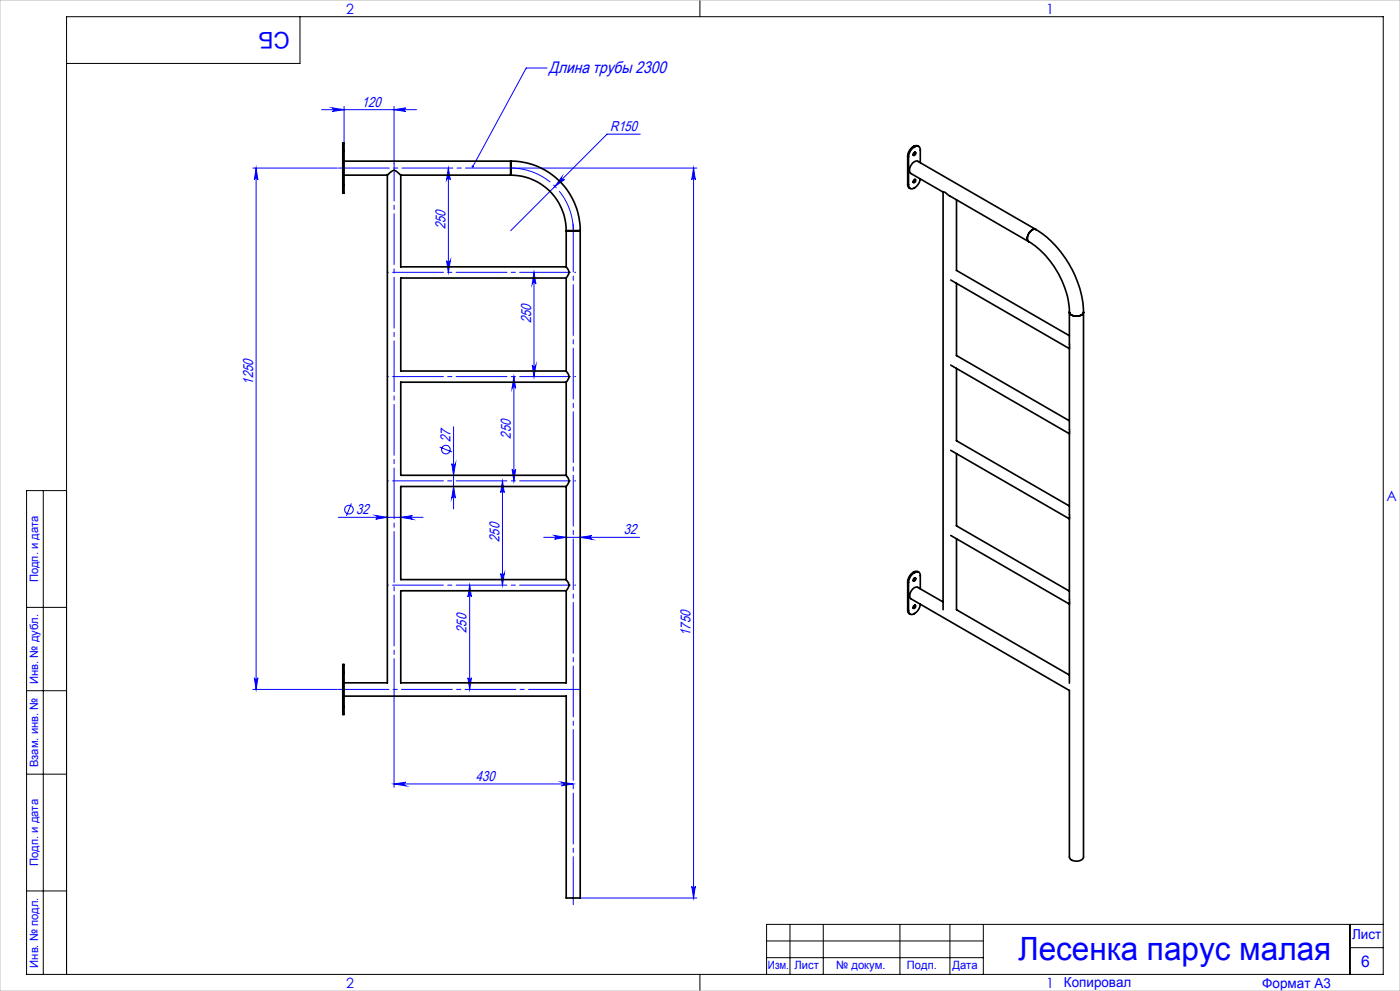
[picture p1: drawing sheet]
<svg xmlns="http://www.w3.org/2000/svg" width="420mm" height="297mm" viewBox="0 0 420 297" stroke-linecap="round" stroke-linejoin="round" font-family="sans-serif">
<g fill="none" stroke="#00f" stroke-width=".3">
<path d="M96.5 32.9h28.5M99.7 32.3l3.5 .6-3.5 .5a.53 .53 0 0 0 .5-.5 .53 .53 0 0 0-.5-.6zM103.2 31.9v11M118.2 32.9l3.5-.6a.53 .53 0 0 0-.5 .6 .53 .53 0 0 0 .5 .5zM118.2 31.9v17.1M164.1 20.4h-6.2l-16 29.5M75.8 50.4h25.4M76.8 50.4v156.2M76.8 50.4l.6 3.5a.53 .53 0 0 0-.6-.5 .53 .53 0 0 0-.5 .5zM134.5 50.4v31.2M134.5 50.4l.6 3.5a.55 .55 0 0 0-.6-.5 .55 .55 0 0 0-.5 .5zM155.2 50.4h53.9"/>
<path d="M168.6 53a.55 .55 0 0 0 0 .8 .55 .55 0 0 0 .7 0l-2.8 2.1zM192.1 40.2h-10l-28.9 28.9M208.1 50.4v218.7M208.1 50.4l.5 3.5a.53 .53 0 0 0-.5-.5 .53 .53 0 0 0-.6 .5zM134 78.1a.55 .55 0 0 0 .5 .5 .55 .55 0 0 0 .6-.5l-.6 3.5zM160.2 81.6v31.3M160.2 81.6l.6 3.5a.55 .55 0 0 0-.6-.5 .55 .55 0 0 0-.5 .5zM154.2 112.9l.5 3.5a.53 .53 0 0 0-.5-.5 .53 .53 0 0 0-.6 .5zM154.2 112.9v31.2M159.7 109.4a.55 .55 0 0 0 .5 .5 .55 .55 0 0 0 .6-.5l-.6 3.5zM131.9 134l3.7 1.5M135.5 139a.55 .55 0 0 0 .6 .5 .55 .55 0 0 0 .5-.5l-.5 3.4z"/>
<path d="M136.1 127.9v24.6M101.5 155h25.4M105.4 150.9l-1.5 3.7M112.7 154.5l3.5 .5-3.5 .6a.55 .55 0 0 0 .5-.5 .55 .55 0 0 0-.5-.6zM120.2 155l3.5-.5a.55 .55 0 0 0-.5 .6 .55 .55 0 0 0 .5 .5zM136.1 145.8l.5 3.5a.55 .55 0 0 0-.5-.5 .55 .55 0 0 0-.6 .5zM150.7 144.1l.6 3.5a.53 .53 0 0 0-.6-.5 .53 .53 0 0 0-.5 .5zM150.7 144.1v31.3M153.6 140.6a.53 .53 0 0 0 .6 .5 .53 .53 0 0 0 .5-.5l-.5 3.5zM140.9 175.4l.5 3.5a.53 .53 0 0 0-.5-.5 .53 .53 0 0 0-.5 .5zM140.9 175.4v31.2M150.2 171.9a.53 .53 0 0 0 .5 .5 .53 .53 0 0 0 .6-.5l-.6 3.5z"/>
<path d="M163.1 161h28.8M166.4 160.5l3.5 .5-3.5 .6a.55 .55 0 0 0 .5-.5 .55 .55 0 0 0-.5-.6zM174.1 161l3.5-.5a.55 .55 0 0 0-.5 .6 .55 .55 0 0 0 .5 .5zM75.8 206.6h25.4M76.3 203.1a.53 .53 0 0 0 .5 .5 .53 .53 0 0 0 .6-.5l-.6 3.5zM118.2 208.6v27.4M140.4 203.1a.53 .53 0 0 0 .5 .5 .53 .53 0 0 0 .5-.5l-.5 3.5zM118.2 234.9h53.7M118.2 234.9l3.5-.5a.55 .55 0 0 0-.5 .6 .55 .55 0 0 0 .5 .5zM168.5 234.4l3.4 .5-3.4 .6a.55 .55 0 0 0 .5-.5 .55 .55 0 0 0-.5-.6zM174.1 269.1h35M207.5 265.6a.53 .53 0 0 0 .6 .5 .53 .53 0 0 0 .5-.5l-.5 3.5z"/>
<circle cx="133.8" cy="134.7" r="1.29"/>
<circle cx="104.7" cy="152.7" r="1.3"/>
</g>
<path d="M172 69.1a18.7 18.7 0 0 0-18.8-18.7" fill="none" stroke="#00f" stroke-width=".3" stroke-dasharray="15.2 1.3 1.3 1.3" stroke-dashoffset="2.4" stroke-linecap="butt"/>
<path d="M172 67.1v204" fill="none" stroke="#00f" stroke-width=".3" stroke-dasharray="15.2 1.3 1.3 1.3" stroke-dashoffset=".9"/>
<path d="M101.2 50.4h54" fill="none" stroke="#00f" stroke-width=".3" stroke-dasharray="15.2 1.3 1.3 1.3" stroke-dashoffset="-.3"/>
<path d="M118.2 49v159.6" fill="none" stroke="#00f" stroke-width=".3" stroke-dasharray="15.2 1.3 1.3 1.3" stroke-dashoffset="4"/>
<path d="M172.7 81.6h-56.5M172.7 112.9h-56.5M172.7 144.1h-56.5M172.7 175.4h-56.5" fill="none" stroke="#00f" stroke-width=".3" stroke-dasharray="15.2 1.3 1.3 1.3" stroke-dashoffset="-1.6"/>
<path d="M174 206.6h-72.8" fill="none" stroke="#00f" stroke-width=".3" stroke-dasharray="15.2 1.3 1.3 1.3" stroke-dashoffset="-.2"/>
<g fill="none" stroke="#000" stroke-width=".3">
<path d="M90 5v14h-70M210 0v5M13 147v145M20 147h-12v145h407v-287h-395v287M8 182h12M8 207h12M8 232h12M8 267h12M237 277v15M247 277v15M270 277v15M285 277v15"/>
<path d="M295 277v15M405 277v15M415 277h-185v15M210 292v5M230 282h65M230 287h65M405 284h10"/>
</g>
<path d="M0 0h420v297h-420z" fill="none" stroke="#c0c0c0" stroke-width=".3"/>
<g fill="#00f">
<path d="M141.6 49.6a.36 .36 0 0 1 .6 .3 .36 .36 0 0 1-.5 .3l.2-.3-.2 .3-.2-.1z"/>
<path d="M118.2 32.9l3.5-.6a.53 .53 0 0 0-.5 .6 .53 .53 0 0 0 .5 .5zM99.7 32.3l3.5 .6-3.5 .5a.53 .53 0 0 0 .5-.5 .53 .53 0 0 0-.5-.6zM120.2 155l3.5-.5a.55 .55 0 0 0-.5 .6 .55 .55 0 0 0 .5 .5zM112.7 154.5l3.5 .5-3.5 .6a.55 .55 0 0 0 .5-.5 .55 .55 0 0 0-.5-.6z"/>
<path d="M168.6 53l-2.1 2.9 2.8-2.1a.55 .55 0 0 1-.7 0 .55 .55 0 0 1 0-.8zM118.2 234.9l3.5-.5a.55 .55 0 0 0-.5 .6 .55 .55 0 0 0 .5 .5zM168.5 234.4l3.4 .5-3.4 .6a.55 .55 0 0 0 .5-.5 .55 .55 0 0 0-.5-.6zM166.4 160.5l3.5 .5-3.5 .6a.55 .55 0 0 0 .5-.5 .55 .55 0 0 0-.5-.6zM174.1 161l3.5-.5a.55 .55 0 0 0-.5 .6 .55 .55 0 0 0 .5 .5z"/>
<path d="M140.4 203.1a.53 .53 0 0 0 .5 .5 .53 .53 0 0 0 .5-.5l-.5 3.5zM140.9 175.4l.5 3.5a.53 .53 0 0 0-.5-.5 .53 .53 0 0 0-.5 .5zM150.2 171.9a.53 .53 0 0 0 .5 .5 .53 .53 0 0 0 .6-.5l-.6 3.5zM150.7 144.1l.6 3.5a.53 .53 0 0 0-.6-.5 .53 .53 0 0 0-.5 .5zM136.1 145.8l.5 3.5a.55 .55 0 0 0-.5-.5 .55 .55 0 0 0-.6 .5zM135.5 139a.55 .55 0 0 0 .6 .5 .55 .55 0 0 0 .5-.5l-.5 3.4z"/>
<path d="M76.8 50.4l.6 3.5a.53 .53 0 0 0-.6-.5 .53 .53 0 0 0-.5 .5zM76.3 203.1a.53 .53 0 0 0 .5 .5 .53 .53 0 0 0 .6-.5l-.6 3.5zM134.5 50.4l.6 3.5a.55 .55 0 0 0-.6-.5 .55 .55 0 0 0-.5 .5zM134 78.1a.55 .55 0 0 0 .5 .5 .55 .55 0 0 0 .6-.5l-.6 3.5zM160.2 81.6l.6 3.5a.55 .55 0 0 0-.6-.5 .55 .55 0 0 0-.5 .5zM159.7 109.4a.55 .55 0 0 0 .5 .5 .55 .55 0 0 0 .6-.5l-.6 3.5zM154.2 112.9l.5 3.5a.53 .53 0 0 0-.5-.5 .53 .53 0 0 0-.6 .5zM153.6 140.6a.53 .53 0 0 0 .6 .5 .53 .53 0 0 0 .5-.5l-.5 3.5zM208.1 50.4l.5 3.5a.53 .53 0 0 0-.5-.5 .53 .53 0 0 0-.6 .5zM207.5 265.6a.53 .53 0 0 0 .6 .5 .53 .53 0 0 0 .5-.5l-.5 3.5z"/>
</g>
<g fill="none" stroke="#000" stroke-width=".5">
<path d="M102.8 45.3v-2.4h.4v2.4M102.8 55.5v2.4h.4v-2.4M102.8 45.3v10.2M102.8 45.3h.4M102.8 55.5h.4M103.2 48.3h50M103.2 52.5h13M103.2 45.3v10.2M116.2 52.5l.3-.3a2.37 2.37 0 0 1 2.1-1.1l1.6 1.4M116.2 52.5v152.1h-13M120.2 52.5h33M120.2 52.5v27.5h49.7"/>
<path d="M153.2 52.5a16.6 16.6 0 0 1 16.7 16.6M153.2 48.3a20.8 20.8 0 0 1 20.9 20.8M153.2 48.3v4.2M272.3 55.2l.3 .9 .4 .4M272.3 46.8v8.4M272.3 46.8l.3 .2M272.3 55.2l.3 .2M272.6 47v8.4M274 44l-.7 .5a3.6 3.6 0 0 0-1 2.3M274 44l.2 .1M274.1 45.8l.3-.2a.48 .48 0 0 1 .2 .7 .48 .48 0 0 1-.7 .2zM274.1 53.9l.2-.1a.46 .46 0 0 1 .5 .5 .46 .46 0 0 1-.5 .4 .41 .41 0 0 1-.5-.3 .41 .41 0 0 1 .3-.5z"/>
<path d="M274.1 43.8l1-.2 .5 .3M274.1 43.8l.3 .2M274.1 43.8l-.1 .2M274.2 44.1l-.2 .2a3.8 3.8 0 0 0-1.4 2.7M274.4 44a1.02 1.02 0 0 1 1.2-.1 1.02 1.02 0 0 1 .5 1.1v3.8M274.4 45.6l-.1 .5-.4 .4M274.4 53.8l-.1 .5-.4 .3M274.4 44l-.2 .1M276.1 53.6a3 3 0 0 1-3 2.9l-.4-.4-.1-.7M282.9 57.6l-9.6-5.6a2.57 2.57 0 0 1 1.5-3.7h.5l35.4 20.5M282.9 57.6a1.36 1.36 0 0 1 1.4 .7l24.3 14.1M282.9 57.6v125.1"/>
<path d="M286.9 59.9v21.1l33.9 19.6M169.9 69.1h4.2M169.9 80a2.1 2.1 0 0 1 0 3.3M169.9 69.1v10.9M174.1 69.1v200h-4.2v-60.5h-66.7M308.6 72.4a27 27 0 0 1 12.2 21.2M310.7 68.8a31.3 31.3 0 0 1 14.3 24.8M310.7 68.8a2.46 2.46 0 0 0-2.1 3.6M310.7 68.8a2.47 2.47 0 0 0-2.1 3.6M120.2 83.3h49.7v27.9h-49.7zM285.2 83.9l35.6 20.6M286.9 84.9v21.7"/>
<path d="M320.8 93.6a2.55 2.55 0 0 0 4 .5l.2-.5M320.8 93.6a2.48 2.48 0 0 0 4.2 .1v-.1M320.8 93.6v111.1M325 93.6v163.3a2.42 2.42 0 0 1-4.2 0v-50l-47.5-27.4a2.36 2.36 0 0 1 1.9-3.5l7.7 4.4M120.2 114.5h49.7v27.9h-49.7zM169.9 111.2a2.1 2.1 0 0 1 0 3.3M285.2 109.4l35.6 20.6M286.9 106.5l33.9 19.6M286.9 110.4v21.7l33.9 19.6M285.2 135l35.6 20.5M286.9 136v21.6l33.9 19.6M120.2 145.8h49.7v27.9h-49.7z"/>
<path d="M169.9 142.5a2.1 2.1 0 0 1 0 3.3M120.2 177.1h49.7v27.5h-49.7zM169.9 173.7a2.1 2.1 0 0 1 0 3.4M272.3 174.4l.3 .2M272.3 174.4v8.4M272.6 174.6v8.4M274 171.6a3.6 3.6 0 0 0-1.7 2.8M274 171.6l.2 .1M274.1 173.4l.2-.2a.46 .46 0 0 1 .5 .5 .46 .46 0 0 1-.5 .5 .41 .41 0 0 1-.5-.4 .41 .41 0 0 1 .3-.4zM274.1 171.4l.7-.2 .8 .3M274.1 171.4l.3 .2M274.1 171.4l-.1 .2"/>
<path d="M274.2 171.7a3.5 3.5 0 0 0-1.6 2.9M274.4 171.6a1 1 0 0 1 1.2-.1 1 1 0 0 1 .5 1v4M274.4 173.2l-.1 .5-.4 .3M274.4 171.6l-.2 .1M285.2 160.5l35.6 20.5M286.9 161.5v21.2l33.9 19.6M272.3 182.8l.3 .9 .4 .3M272.3 182.8l.3 .2M274.1 181.5l.3-.1a.48 .48 0 0 1 .2 .6 .48 .48 0 0 1-.7 .2zM274.4 181.3l-.1 .6-.4 .3M276.1 181.1a3.1 3.1 0 0 1-3 3l-.4-.4-.1-.7M102.8 201.5v-2.4h.4v2.4"/>
<path d="M102.8 211.8v2.3h.4v-2.3M102.8 201.5h.4M102.8 211.8h.4M102.8 201.5v10.3M103.2 201.5v10.3"/>
</g>
<text font-size="9.6" fill="#00f" x="305.4" y="287.8">Лесенка парус малая</text>
<text font-size="6.9" fill="#00f" x="86.9" y="9.4" transform="rotate(-180 86.9 9.4)">СБ</text>
<text font-size="5" fill="#00f" x="164.7" y="22">Длина трубы 2300</text>
<text font-size="4.8" fill="#00f" x="408.3" y="289.7">6</text>
<g font-size="4.3" fill="#00f">
<text x="108.6" y="31.9">120</text>
<text x="183.1" y="39.3">R150</text>
<text x="133.6" y="68.7" transform="rotate(-90 133.6 68.7)">250</text>
<text x="159.3" y="96.8" transform="rotate(-90 159.3 96.8)">250</text>
<text x="75.9" y="115.2" transform="rotate(-90 75.9 115.2)">1250</text>
<text x="153.3" y="131.4" transform="rotate(-90 153.3 131.4)">250</text>
<text x="135.2" y="132.6" transform="rotate(-90 135.2 132.6)">27</text>
<text x="106.8" y="154.1">32</text>
<text x="187.2" y="160.1">32</text>
<text x="149.8" y="162.4" transform="rotate(-90 149.8 162.4)">250</text>
<text x="140" y="189.7" transform="rotate(-90 140 189.7)">250</text>
<text x="207.2" y="190.6" transform="rotate(-90 207.2 190.6)">1750</text>
<text x="142.8" y="234">430</text>
</g>
<g font-size="4.2" fill="#00f">
<text x="103.8" y="4.2">2</text>
<text x="313.8" y="4.2">1</text>
<text x="415.9" y="150.2">A</text>
<text x="103.8" y="296.2">2</text>
<text x="313.8" y="296.2">1</text>
</g>
<g font-size="4.1" fill="#00f">
<text x="405.6" y="281.5">Лист</text>
<text x="319.2" y="295.9">Копировал</text>
<text x="378.7" y="296">Формат А3</text>
</g>
<g font-size="3.4" fill="#00f">
<text x="11.4" y="174.5" transform="rotate(-90 11.4 174.5)">Подп. и дата</text>
<text x="11.4" y="205" transform="rotate(-90 11.4 205)">Инв. № дубл.</text>
<text x="11.4" y="229.9" transform="rotate(-90 11.4 229.9)">Взам. инв. №</text>
<text x="11.4" y="259.5" transform="rotate(-90 11.4 259.5)">Подп. и дата</text>
<text x="11.4" y="290" transform="rotate(-90 11.4 290)">Инв. № подл.</text>
<text x="230.4" y="290.4">Изм.</text>
<text x="238.3" y="290.4">Лист</text>
<text x="250.9" y="290.4">№ докум.</text>
<text x="272.1" y="290.4">Подп.</text>
<text x="285.7" y="290.5">Дата</text>
</g>
</svg>
